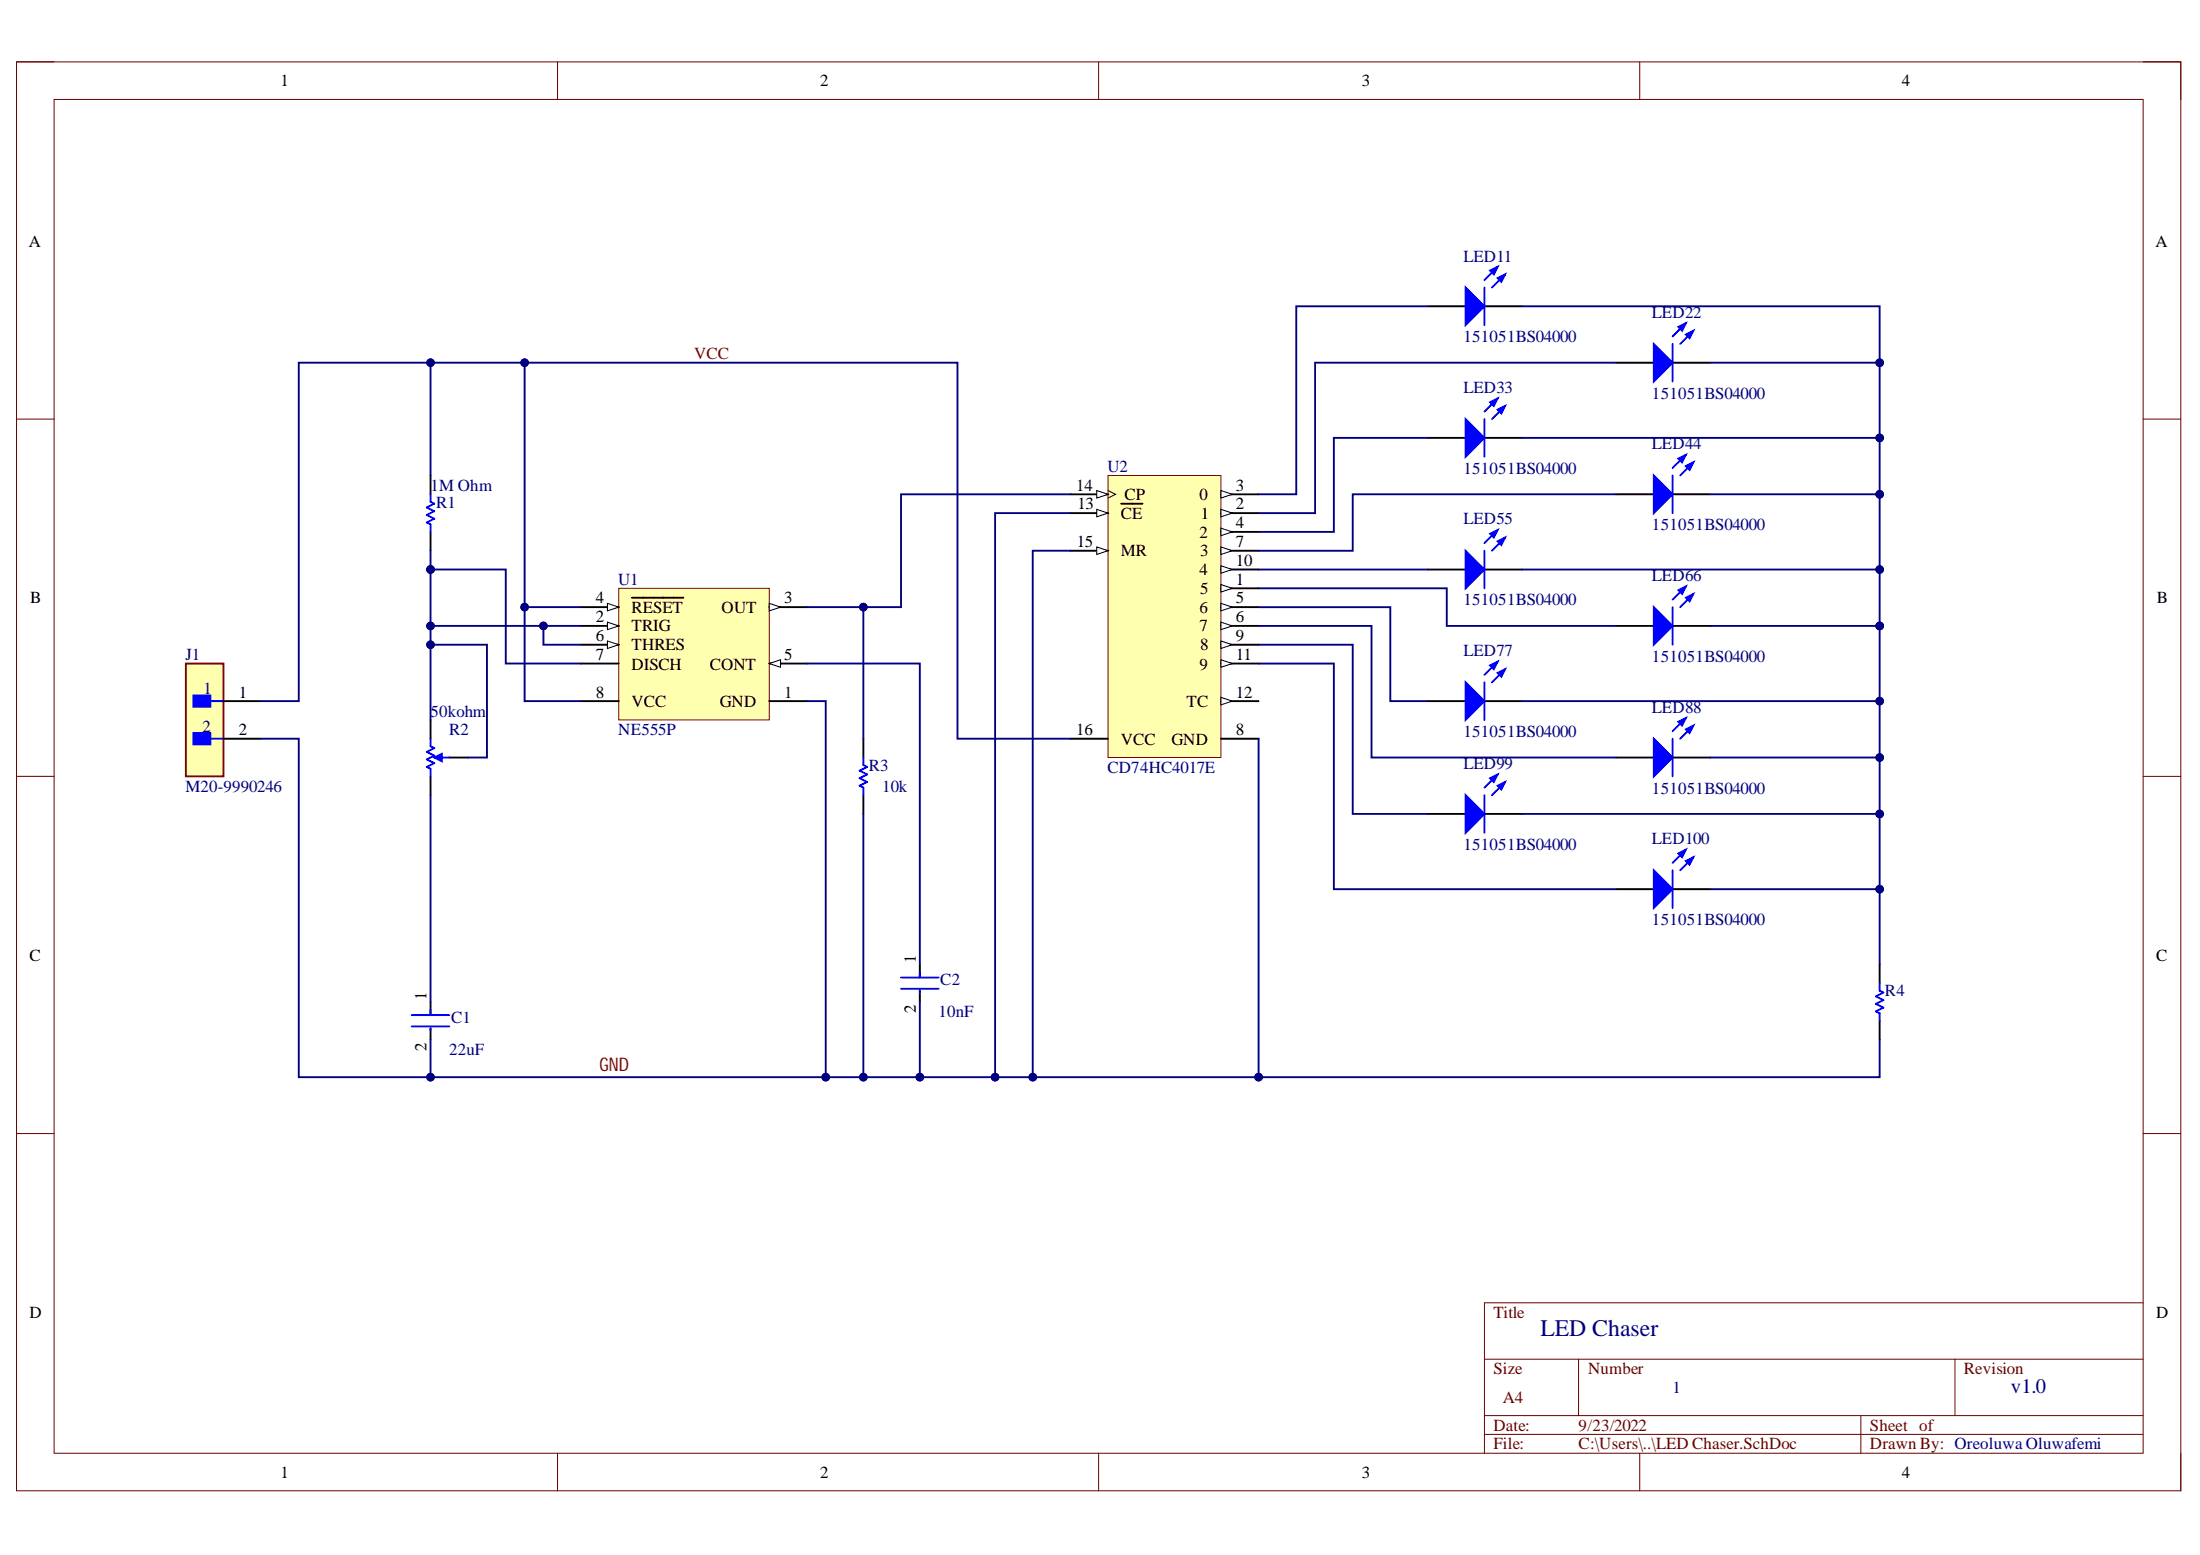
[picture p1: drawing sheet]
# Altium project LED Chaser.PrjPcb
1 sheet, 19 parts. Net scope: global (net labels, ports and power ports of the same name join across sheets).
Board file: PCB1.PcbDoc

## Sheet LED Chaser.SchDoc: LED CHASER
size A4; Date: 23/09/22; Author: Oreoluwa Oluwafemi; Engineer: Oreoluwa Oluwafemi; SheetNumber: 1; SheetTotal: 1

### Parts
C1  Capacitance: 22uF  [FP-RCEWM1-MFG]  (hidden comment: RCER71E226MWM1H03A)
C2  Capacitance: 10nF  [FP-RCEWM1-MFG]  (hidden comment: RCER71E226MWM1H03A)
J1  M20-9990246  [FP-M20-9990246-MFG]
LED11  151051BS04000  [Type 5mm]
LED22  151051BS04000  [Type 5mm]
LED33  151051BS04000  [Type 5mm]
LED44  151051BS04000  [Type 5mm]
LED55  151051BS04000  [Type 5mm]
LED66  151051BS04000  [Type 5mm]
LED77  151051BS04000  [Type 5mm]
LED88  151051BS04000  [Type 5mm]
LED99  151051BS04000  [Type 5mm]
LED100  151051BS04000  [Type 5mm]
R1  Resistance: 1M Ohm  [RESA60-630X240]  (hidden comment: MFR-25FBF52-100K)
R2  Track Resistance: 50kohm  [BOUR-3313J-1_V]  (hidden comment: 3313J-1-503E)
R3  Resistance (Ohms): 10k  [OMTE-RES7X2.5-2]  (hidden comment: OD103JE)
R4  OD103JE  [OMTE-RES7X2.5-2]  (value not drawn)
U1  NE555P  [P0008A]
U2  CD74HC4017E  [N0016A]

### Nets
GND: C1.2 C2.2 J1.2 R3.1 R4.1 U1.1(GND) U2.8(GND) U2.13(~{CE}) U2.15(MR)
VCC: J1.1 R1.2 U1.4(~{RESET}) U1.8(VCC) U2.16(VCC)
NetC1_1: C1.1 R2.1
NetC2_1: C2.1 U1.5(CONT)
NetLED11_1: LED11.1(K) LED22.1(K) LED33.1(K) LED44.1(K) LED55.1(K) LED66.1(K) LED77.1(K) LED88.1(K) LED99.1(K) LED100.1(K) R4.2
NetLED11_2: LED11.2(A) U2.3(0)
NetLED22_2: LED22.2(A) U2.2(1)
NetLED33_2: LED33.2(A) U2.4(2)
NetLED44_2: LED44.2(A) U2.7(3)
NetLED55_2: LED55.2(A) U2.10(4)
NetLED66_2: LED66.2(A) U2.1(5)
NetLED77_2: LED77.2(A) U2.5(6)
NetLED88_2: LED88.2(A) U2.6(7)
NetLED99_2: LED99.2(A) U2.9(8)
NetLED100_2: LED100.2(A) U2.11(9)
NetR1_1: R1.1 R2.2 R2.3 U1.2(TRIG) U1.6(THRES) U1.7(DISCH)
NetR3_2: R3.2 U1.3(OUT) U2.14(CP)

Not connected (* = marked no-connect by the designer): U2 12(TC)

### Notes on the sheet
- LED Chaser
- 1
- v1.0
- Oreoluwa Oluwafemi
